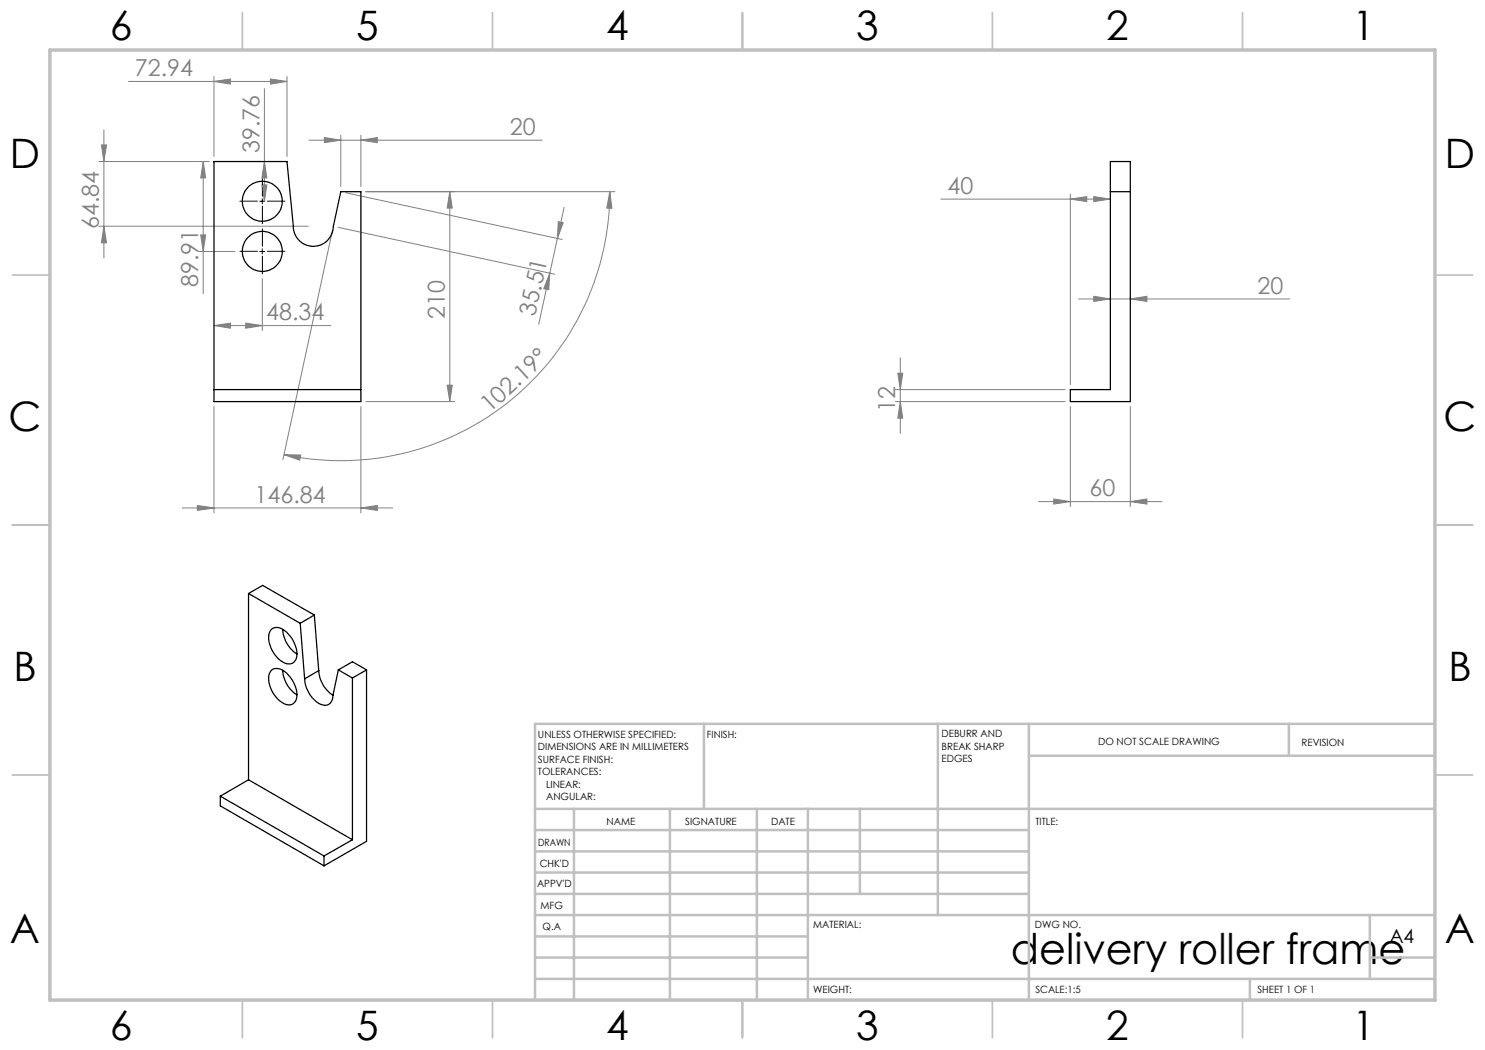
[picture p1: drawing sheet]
<svg xmlns="http://www.w3.org/2000/svg" width="297mm" height="210mm" viewBox="0 0 297 210" stroke-linecap="round" stroke-linejoin="round" font-family="sans-serif">
<g fill="none" stroke="#808080" stroke-width=".2">
<path d="M25.7 16.3h31.7M42.8 16.3l3.3-.5v1zM42.8 15.3v16M52.9 17.7v22.5M54.1 15.8l3.3 .5-3.3 .5zM57.4 15.3v16M19.8 32.3h22M20.3 29h1l-.5 3.3zM20.8 26v25.6M40.6 32.3l.5 3.3h-1zM40.6 32.3v26.4M52.4 37h1l-.5 3.2z"/>
<path d="M52.9 32.3l.5 3.3h-1zM61.8 28h46.6M64.9 27.5l3.3 .5-3.3 .5zM68.2 27v10.3M69.1 38.6l43.3 9.3M72.2 28l3.3-.5v1zM72.2 27v10.3M90 38.3v42M90 38.3l.5 3.3h-1.1zM122 38.3l.4 3.4-1-.1zM122 38.3a53.8 53.8 0 0 1-65.2 52.6M123 38.3h-49.8"/>
<path d="M188.2 39.8h33.9M214.1 39.8l3.2-.5v1zM214.1 38.8v38.1M218.8 39.3l3.3 .5-3.3 .5zM19.8 45.3h41.9M20.8 45.3l.5 3.3h-1zM39.7 50.3h7.3M40.1 47h1l-.5 3.3zM52.5 55.8v10.3M66.5 46.2l-9.9 45.7M67.6 45.5l43.3 9.3M110 54.6l-.3 3.4-.9-.3z"/>
<path d="M111.7 44.3l.9 .2-1.1 3.2zM112.8 41.5l-5.1 23.4M215.7 59.8h42.3M218.8 59.3l3.3 .5-3.3 .5zM226.1 59.8l3.3-.5v1zM42.8 65.1l3.3-.5v1zM42.8 65.1h23.4M49.1 64.6l3.4 .5-3.4 .5zM89.4 77h1.1l-.5 3.3zM179.1 77.9h33.9M179.6 74.6h1l-.5 3.3zM180.1 71.6v15.1"/>
<path d="M42.8 81.3v21.3M56.8 90.9l3.3 .1-.2 1zM72.2 81.3v21.3M73.2 80.3h17.7M179.1 80.3h33.9M180.1 80.3l.5 3.3h-1zM210.7 99.8l3.4 .5-3.4 .5zM214.1 81.3v20M226.1 81.3v20M36.4 101.6h42.1M39.5 101.1l3.3 .5-3.3 .5zM72.2 101.6l3.3-.5v1z"/>
<path d="M207.7 100.3h24.7M226.1 100.3l3.3-.5v1z"/>
</g>
<path d="M52.5 39.2v-3.5M51.5 40.2h-3.5M51.5 50.3h-3.5M52.5 41.2v3.5M52.5 49.3v-3.5M52.5 51.3v3.5M53.5 40.2h3.5M53.5 50.3h3.5" fill="none" stroke="#000" stroke-width=".2" stroke-dasharray="15.2 1.3 1.3 1.3"/>
<path d="M52.5 39.7v1M52 40.2h1M52 50.3h1M52.5 49.8v1" fill="none" stroke="#000" stroke-width=".2"/>
<g fill="none" stroke="#c0c0c0" stroke-width=".35">
<path d="M48.5 2.5v7.5M98.5 2.5v7.5M148.5 2.5v7.5M198.5 2.5v7.5M248.5 2.5v7.5M2.5 55h7.5M287 55h7.5M2.5 105h7.5M287 105h7.5M2.5 155h7.5M287 155h7.5M48.5 200v7.5"/>
<path d="M98.5 200v7.5M148.5 200v7.5M198.5 200v7.5M248.5 200v7.5"/>
</g>
<g fill="none" stroke="#c0c0c0" stroke-width=".5">
<path d="M140.8 144.8v17M187.6 144.8v38.2M205.8 144.8v55.2M205.8 151.2h81.2M257.8 144.8v6.4M287 144.8h-180v55.2M107 161.8h180M107 178.8h98.8M107 174.5h98.8M107 170.3h98.8M107 166h98.8M114.8 161.8v38.2"/>
<path d="M134 161.8v38.2M151.4 161.8v38.2M161.6 161.8v38.2M172 161.8v17M107 195.8h180M107 191.5h54.6M107 187.3h54.6M107 183h180M250 195.8v4.2M274 191.5h13M274 183v12.8"/>
</g>
<path d="M10 10h277v190h-277z" fill="none" stroke="#c0c0c0" stroke-width=".7"/>
<g fill="#808080">
<path d="M72.2 28l3.3-.5v1zM64.9 27.5l3.3 .5-3.3 .5zM54.1 15.8l3.3 .5-3.3 .5zM42.8 16.3l3.3-.5v1zM49.1 64.6l3.4 .5-3.4 .5zM42.8 65.1l3.3-.5v1z"/>
<path d="M39.5 101.1l3.3 .5-3.3 .5zM72.2 101.6l3.3-.5v1zM214.1 39.8l3.2-.5v1zM218.8 39.3l3.3 .5-3.3 .5zM210.7 99.8l3.4 .5-3.4 .5zM226.1 100.3l3.3-.5v1z"/>
<path d="M56.8 90.9l3.3 .1-.2 1zM122 38.3l.4 3.4-1-.1z"/>
<path d="M111.7 44.3l.9 .2-1.1 3.2zM110 54.6l-.3 3.4-.9-.3z"/>
<path d="M89.4 77h1.1l-.5 3.3zM90 38.3l.5 3.3h-1.1zM20.8 45.3l.5 3.3h-1zM20.3 29h1l-.5 3.3zM52.4 37h1l-.5 3.2zM52.9 32.3l.5 3.3h-1zM40.1 47h1l-.5 3.3zM40.6 32.3l.5 3.3h-1z"/>
<path d="M179.6 74.6h1l-.5 3.3zM180.1 80.3l.5 3.3h-1z"/>
<path d="M218.8 59.3l3.3 .5-3.3 .5zM226.1 59.8l3.3-.5v1z"/>
</g>
<g fill="none" stroke="#000" stroke-width=".25">
<path d="M42.8 32.3h14.6l1.3 13a4 4 0 0 0 4 4 4 4 0 0 0 4-4l1.5-7h4v42h-29.4zM222.1 32.3h4v48h-12v-2.4h8zM222.1 38.3h4M42.8 77.9h29.4M49.7 118.7v37.3M49.7 118.7l10.3 6M49.7 118.7l2.8-1.6 10.4 5.9M54.3 134a2.43 2.43 0 0 1 3.3 .9 5.4 5.4 0 0 1 1.6 5.2 1.71 1.71 0 0 1-2.7 .4 5.7 5.7 0 0 1-2.6-5.8zM54.3 125.9a2.25 2.25 0 0 1 3 .5 5.7 5.7 0 0 1 1.9 5.5 1.71 1.71 0 0 1-2.7 .5 5.7 5.7 0 0 1-2.6-5.9zM56.6 125.9a6.1 6.1 0 0 0 2.8 4.9M56.6 134a6.1 6.1 0 0 0 2.8 5M60 124.7l.9 11.1"/>
<path d="M60.9 135.8a5.8 5.8 0 0 0 3.8 5.2 1.7 1.7 0 0 0 1.9-2M62.9 123l-2.9 1.7M62.9 123l.8 11.1M63.7 134.1a6.1 6.1 0 0 0 2.9 4.9M63.7 134.1l-2.8 1.7M67.7 134l-1.1 5M67.7 134l2.8 1.6M67.7 134l2.8-1.6 2.8 1.6M70.5 135.6v32.3M73.3 134v34.3l-8.5 4.9M73.3 134l-2.8 1.6M44.1 159.2l20.7 12"/>
<path d="M44.1 159.2v2l20.7 12M49.7 156l20.8 11.9M49.7 156l-5.6 3.2M64.8 171.2v2M70.5 167.9l-5.7 3.3"/>
<circle cx="52.4" cy="50.3" r="4"/>
<circle cx="52.4" cy="40.2" r="4"/>
</g>
<text font-size="8.5" x="202.2" y="192.7">delivery roller frame</text>
<g font-size="8.1">
<text x="22" y="8">6</text>
<text x="71.2" y="8">5</text>
<text x="121.2" y="8">4</text>
<text x="171.3" y="8">3</text>
<text x="221.3" y="8">2</text>
<text x="270.5" y="8">1</text>
<text x="2" y="33.6">D</text>
<text x="289" y="33.6">D</text>
<text x="1.7" y="86.1">C</text>
<text x="288.7" y="86.1">C</text>
<text x="2.7" y="136.1">B</text>
<text x="289.7" y="136.1">B</text>
<text x="2" y="188.6">A</text>
<text x="289" y="188.6">A</text>
<text x="22" y="208">6</text>
<text x="71.2" y="208">5</text>
<text x="121.2" y="208">4</text>
<text x="171.3" y="208">3</text>
<text x="221.3" y="208">2</text>
<text x="270.5" y="208">1</text>
</g>
<g font-size="4.7" fill="#808080">
<text x="27" y="15.3">72.94</text>
<text x="102" y="27">20</text>
<text x="51.9" y="30.7" transform="rotate(-90 51.9 30.7)">39.76</text>
<text x="189.5" y="38.8">40</text>
<text x="19.8" y="45.9" transform="rotate(-90 19.8 45.9)">64.84</text>
<text x="39.6" y="57.4" transform="rotate(-90 39.6 57.4)">89.91</text>
<text x="251.5" y="58.7">20</text>
<text x="53.3" y="64.1">48.34</text>
<text x="89" y="63.8" transform="rotate(-90 89 63.8)">210</text>
<text x="107" y="63.4" transform="rotate(-78 107 63.4)">35.51</text>
<text x="97.9" y="82.7" transform="rotate(-43 97.9 82.7)">102.19°</text>
<text x="179.1" y="82.3" transform="rotate(-90 179.1 82.3)">12</text>
<text x="50.9" y="100.6">146.84</text>
<text x="217.9" y="99.3">60</text>
</g>
<text font-size="3.9" x="277.9" y="188.5">A4</text>
<g font-size="2">
<text x="107.6" y="147.6">UNLESS OTHERWISE SPECIFIED:</text>
<text x="141.4" y="147.6">FINISH:</text>
<text x="188.3" y="147.5">DEBURR AND</text>
<text x="188.3" y="150">BREAK SHARP</text>
<text x="219.6" y="149">DO NOT SCALE DRAWING</text>
<text x="260.3" y="149.2">REVISION</text>
<text x="107.6" y="150.1">DIMENSIONS ARE IN MILLIMETERS</text>
<text x="107.6" y="152.6">SURFACE FINISH:</text>
<text x="107.6" y="155.1">TOLERANCES:</text>
<text x="188.3" y="152.5">EDGES</text>
<text x="109.2" y="157.6">LINEAR:</text>
<text x="109.2" y="160.1">ANGULAR:</text>
<text x="121.3" y="165">NAME</text>
<text x="137" y="164.9">SIGNATURE</text>
<text x="154.2" y="164.9">DATE</text>
<text x="207.1" y="164.9">TITLE:</text>
<text x="107.6" y="169.1">DRAWN</text>
<text x="107.9" y="173.3">CHK'D</text>
<text x="107.4" y="177.4">APPV'D</text>
<text x="108.1" y="181.8">MFG</text>
<text x="108.5" y="186">Q.A</text>
<text x="162.6" y="185.5">MATERIAL:</text>
<text x="207" y="185.5">DWG NO.</text>
<text x="162.6" y="198.5">WEIGHT:</text>
<text x="207.1" y="198.6">SCALE:1:5</text>
<text x="251.5" y="198.6">SHEET 1 OF 1</text>
</g>
</svg>
